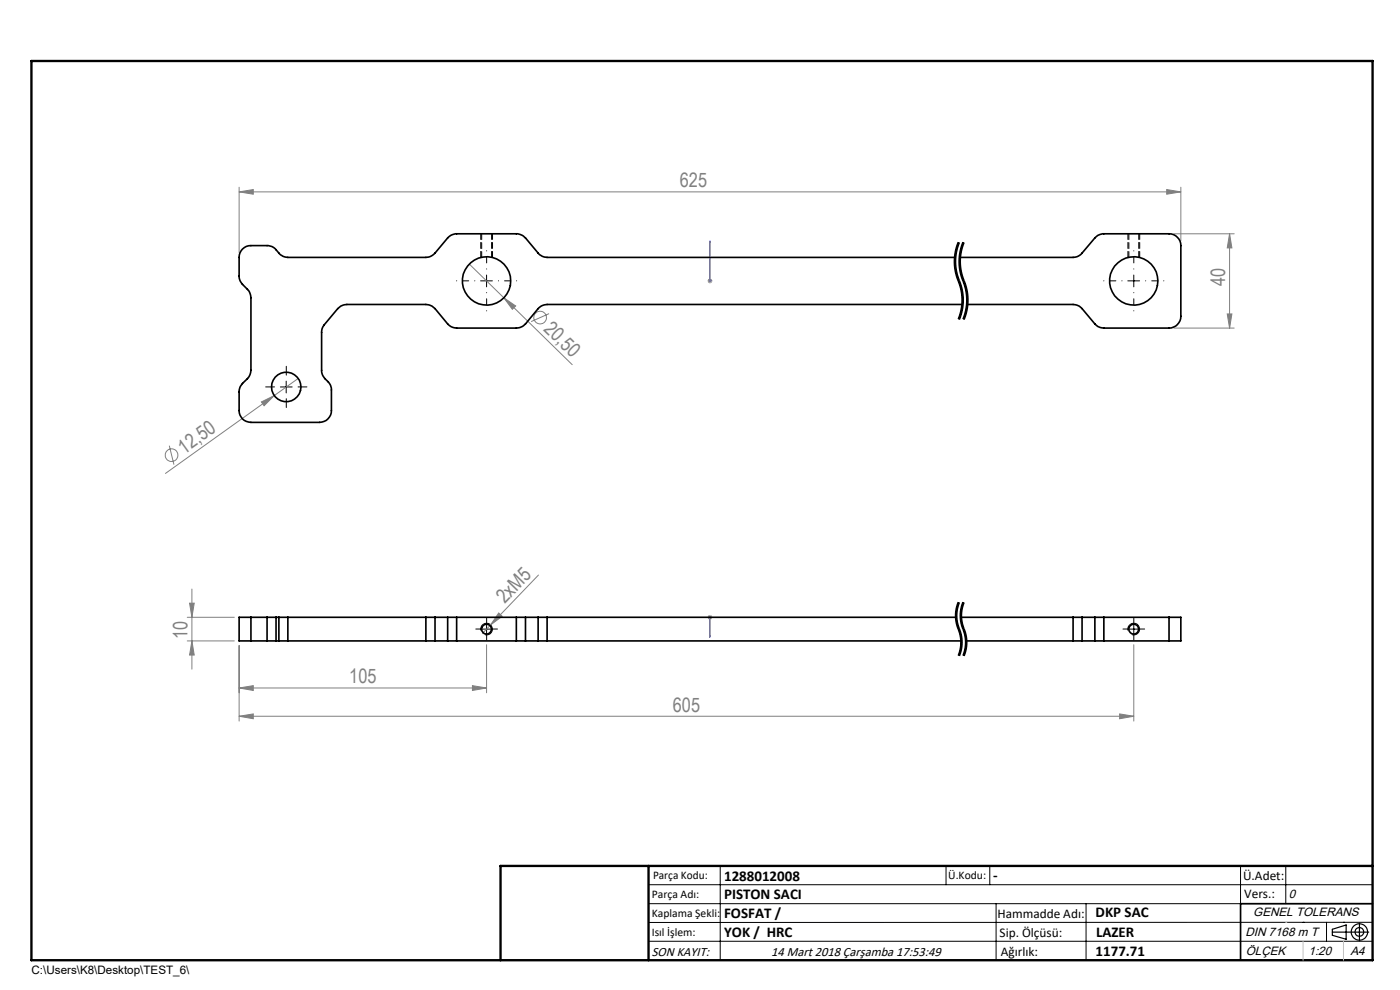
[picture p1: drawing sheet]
<svg xmlns="http://www.w3.org/2000/svg" width="297mm" height="210mm" viewBox="0 0 297 210" stroke-linecap="round" stroke-linejoin="round" font-family="sans-serif">
<g fill="none" stroke="#808080" stroke-width=".21">
<path d="M50.7 39.7v13.9M250.5 39.7v11.4M50.7 40.7l3-.5v1zM50.7 40.7h199.8M99.6 56l7.3 7.2M150.1 59.6h1M150.2 59.2l.8 .7M150.6 59.1v1M151 59.2l-.8 .7M247.5 40.2l3 .5-3 .5zM249 49.6h12.8M260.8 49.6l.5 3h-.9z"/>
<path d="M260.8 49.6v20M106.9 63.2l2.5 1.7-.7 .7zM106.9 63.2l14.5 14.2M116.5 66.5l-3.8 1.7M249 69.6h12.8M260.4 66.6h.9l-.5 3zM35.9 94.5l1 4.1M55.5 85.3l2.7-1.4-2.2 2.2zM63.3 80.3l-28.2 20.1M39.7 130.9h10M39.7 136h10M40.2 127.9h1l-.5 3z"/>
<path d="M40.7 124.9v17M40.7 136l.5 3h-1zM50.7 136.9v16.1M103.2 136.8v10.2M105.8 130l.7 .7-2.4 1.9zM114.2 122l-11.9 12.4M150.1 130.9h1M150.2 130.6l.8 .7M150.6 130.4v1M151 130.6l-.8 .7M240.5 136.8v16.2M50.7 145.9l3-.5v1.1z"/>
<path d="M50.7 151.9l3-.5v1.1zM50.7 145.9h52.5M50.7 151.9h189.8M100.2 145.4l3 .5-3 .6zM237.5 151.4l3 .5-3 .6z"/>
<circle cx="114.6" cy="67.4" r="1.35"/>
<circle cx="36.4" cy="96.5" r="1.34"/>
</g>
<g fill="none" stroke="#000" stroke-width=".21">
<path d="M102 59.6h2.5M103.2 58.3v2.5M202.5 54.1l-.1 1.9 .3 1.8M202.7 57.8l1.1 3.6M202.8 55v1.4M202.8 56.4l.3 1.8M203.1 58.2l.4 1.1M203.2 51.3l-.7 2.8M203.4 51.4a11.2 11.2 0 0 0 .3 9 10.6 10.6 0 0 1-.3 7.3M203.4 51.9l-.4 1.3-.2 1.8M203.5 59.3l.1 .2zM203.5 54.1l-.1 1.9 .3 1.8"/>
<path d="M203.6 51.5l-.2 .4M203.6 59.5l.3 .9M203.7 57.8l1.1 3.6M203.8 55v1.4M203.8 56.4l.3 1.8M204.1 58.2l.9 2.6 .4 1.9M204.2 51.3l-.7 2.8M204.4 51.4a11.2 11.2 0 0 0 .3 9 10.6 10.6 0 0 1-.3 7.3M204.4 51.9l-.4 1.3-.2 1.8M204.6 51.5l-.2 .4M239.3 59.6h2.5M240.5 58.3v2.5"/>
<path d="M203.8 61.4l.2 .9M203.9 66.9l-.3 .9M203.9 60.4l.5 2.3M204 62.3a10.4 10.4 0 0 1-.8 5.4M204.4 62.7a10.8 10.8 0 0 1-.5 4.2M204.8 61.4l.2 .9M205 62.3a10.4 10.4 0 0 1-.8 5.4M205.4 62.7a10.8 10.8 0 0 1-.8 5.1M59.5 82.1h2.5M60.7 80.8v2.6M102 133.4h2.5M102 133.8a1.25 1.25 0 0 1 1.1-1.6 1.25 1.25 0 0 1 1.4 1.3 1.25 1.25 0 0 1-1.6 1.1"/>
<path d="M103.2 132.2v2.5M202.8 132l.8 2.6M203.1 129.6a7.2 7.2 0 0 0 .4 3.6M203.1 128.1a7.6 7.6 0 0 0-.3 3.9M203.1 129.3v.4M203.2 128.9l-.1 .4M203.2 127.7l-.1 .4M203.4 127.8a8.1 8.1 0 0 0 .3 6.6 7.4 7.4 0 0 1-.3 4.7M203.5 133.2l.1 .2zM203.6 127.8l-.4 1.1M203.6 133.4l.1 .3M203.6 134.6l.1 .4"/>
<path d="M203.7 134.9v.4M203.7 133.7a7.6 7.6 0 0 1 .3 3.9M203.7 135.3a7.2 7.2 0 0 1-.5 3.7M203.8 132l.6 1.9M204 137.7l-.4 1.5M204.1 129.6a7.4 7.4 0 0 0 .6 4.1M204.1 128.1a7.6 7.6 0 0 0-.3 3.9M204.1 129.3v.4M204.2 128.9l-.1 .4M204.2 127.7l-.1 .4M204.4 133.8l.2 .8M204.4 138.7l-.2 .3"/>
<path d="M204.4 127.8a8 8 0 0 0 .3 6.6 7.4 7.4 0 0 1-.3 4.7M204.6 127.8l-.4 1.1M204.6 134.6l.1 .4M204.7 134.9v.4M204.7 133.7l.1 .4a7.6 7.6 0 0 1 .2 3.5M204.7 135.3a7.2 7.2 0 0 1-.3 3.4M205 137.7l-.4 1.5M239.3 133.4h2.5M239.3 133.8a1.26 1.26 0 0 1 1.1-1.6 1.26 1.26 0 0 1 1.4 1.3 1.26 1.26 0 0 1-1.6 1.1M240.5 132.2v2.5M137.6 187.7h153.6M137.6 191.7h153.6"/>
<path d="M137.6 199.7h153.6M152.8 183.7v20M200.7 183.7v4M210 183.7v4M211.3 191.7v12M230.4 191.7v12M263.2 183.7v20M272.8 183.7v8M276.4 195.6h.1M281.4 195.6v4.1M285 195.6h.1M291.2 195.6l-153.6 .1"/>
</g>
<path d="M203.4 127.8a7.4 7.4 0 0 0 0 5.6M203.4 133.4a7.4 7.4 0 0 1 0 5.7M204.4 127.8a7.4 7.4 0 0 0 0 5.6M204.4 133.4a7.4 7.4 0 0 1 0 5.7" fill="none" stroke="#000" stroke-width=".21" stroke-dasharray="6.3 1.3 1.3 1.3" stroke-dashoffset="2.9" stroke-linecap="butt"/>
<path d="M203.4 51.4a10.6 10.6 0 0 0 0 8.2M203.4 59.6a10.6 10.6 0 0 1 0 8.1M204.4 51.4a10.6 10.6 0 0 0 0 8.2M204.4 59.6a10.6 10.6 0 0 1 0 8.1" fill="none" stroke="#000" stroke-width=".21" stroke-dasharray="6.3 1.3 1.3 1.3" stroke-dashoffset="4.1" stroke-linecap="butt"/>
<g fill="none" stroke="#000" stroke-width=".25">
<path d="M282.6 197.7h7.8M282.6 197.1l3-.9v3l-3-.8zM288.4 195.8v3.8M106.2 203.7h185"/>
<circle cx="288.4" cy="197.7" r="1.74"/>
<circle cx="288.4" cy="197.7" r=".93"/>
</g>
<path d="M150.6 59.5v.2zM150.6 51.1v.4v-.4M150.6 59.6h.1M150.6 51.1v8.5M150.6 135.2v-.4v.4M150.6 130.8v.2zM150.6 130.9h.1M150.6 130.9v4.3" fill="none" stroke="#00f" stroke-width=".21"/>
<path d="M60.7 79.6v-1.9M58.2 82.1h-1.8M60.7 84.6v1.8M63.2 82.1h1.9M102 133.4h-1.1M103.2 132.2v-1.1M103.2 134.7v1M104.5 133.4h1M239.3 133.4h-1.1M240.5 132.2v-1.1M240.5 134.7v1M241.8 133.4h1" fill="none" stroke="#000" stroke-width=".21" stroke-dasharray="15.2 1.3 1.3 1.3"/>
<path d="M102 49.6v5M102 54.6h.1M102.2 54.6h-.2M104.4 54.6h-.1M104.5 54.6v-5M104.5 54.6h-.1M239.3 49.6v5M239.3 54.6h.1M239.5 54.6h-.2M241.7 54.6h-.1M241.8 54.6v-5M241.8 54.6h-.1" fill="none" stroke="#000" stroke-width=".21" stroke-dasharray="1.3 .6"/>
<path d="M100.7 59.6h-3.8M103.2 57.1v-3.9M105.7 59.6h3.9M238 59.6h-3.8M240.5 57.1v-3.9M243 59.6h3.9M103.2 62.1v3.8M240.5 62.1v3.8" fill="none" stroke="#000" stroke-width=".21" stroke-dasharray="15.2 1.3 1.3 1.3" stroke-dashoffset="15.2"/>
<path d="M291.2 191.7h-28v12" fill="none" stroke="#000" stroke-width=".35"/>
<path d="M6.7 12.9h284.5v190.8h-284.5zM137.6 183.7v20M291.2 183.7h-185v20" fill="none" stroke="#000" stroke-width=".5"/>
<path d="M276.4 199.7v4M285 199.7v4" fill="none" stroke="#c0c0c0" stroke-width=".21"/>
<path d="M272.8 195.6h.1" fill="none" stroke="#c0c0c0" stroke-width=".25"/>
<g fill="#00f">
<path d="M150.6 59.5v.2zM150.6 51.1v.4z"/>
<path d="M150.6 134.8v.4zM150.6 130.8v.2z"/>
</g>
<g fill="#808080">
<path d="M55.5 85.3l2.7-1.4-2.2 2.2z"/>
<path d="M105.8 130l.7 .7-2.4 1.9z"/>
<path d="M106.9 63.2l2.5 1.7-.7 .7z"/>
<path d="M247.5 40.2l3 .5-3 .5zM50.7 40.7l3-.5v1z"/>
<path d="M50.7 145.9l3-.5v1.1zM100.2 145.4l3 .5-3 .6zM50.7 151.9l3-.5v1.1zM237.5 151.4l3 .5-3 .6z"/>
<path d="M40.7 136l.5 3h-1zM40.2 127.9h1l-.5 3z"/>
<path d="M260.8 49.6l.5 3h-.9zM260.4 66.6h.9l-.5 3z"/>
</g>
<g fill="none" stroke="#000" stroke-width=".35">
<path d="M202.6 54.6h-86.5a2.48 2.48 0 0 1-1.9-.9l-2.7-3.2a2.77 2.77 0 0 0-2-.9h-12.6a2.61 2.61 0 0 0-1.9 .9l-2.7 3.2a2.63 2.63 0 0 1-2 .9h-29.2a2.48 2.48 0 0 1-1.9-.9l-.6-.7a2.31 2.31 0 0 0-1.9-.9h-3.5a2.47 2.47 0 0 0-2.5 2.5v4a2.47 2.47 0 0 0 .7 1.7l1.1 1.1a2.72 2.72 0 0 1 .7 1.7v15.5a2.72 2.72 0 0 1-.7 1.7l-1.1 1a2.47 2.47 0 0 0-.7 1.8v4a2.47 2.47 0 0 0 2.5 2.5h14.6a2.53 2.53 0 0 0 2.5-2.5v-4.4a2.32 2.32 0 0 0-.7-1.7l-.7-.7a2.47 2.47 0 0 1-.7-1.7l.1-8.8 .5-.9 2.8-3.4a2.77 2.77 0 0 1 2-.9h16.7a2.77 2.77 0 0 1 2 .9l2.7 3.2a2.61 2.61 0 0 0 1.9 .9h12.6a2.77 2.77 0 0 0 2-.9l2.7-3.2a2.61 2.61 0 0 1 1.9-.9h88.1M203.6 54.6h24a2.48 2.48 0 0 0 2-.9l2.7-3.2a2.61 2.61 0 0 1 1.9-.9h13.8a2.53 2.53 0 0 1 2.5 2.5v15a2.53 2.53 0 0 1-2.5 2.5h-13.8a2.61 2.61 0 0 1-1.9-.9l-2.7-3.2a2.61 2.61 0 0 0-2-.9h-22.4M53.2 130.9h-2.5v5.1h2.5M53.2 130.9v5.1M53.2 136h3.5M53.2 130.9h3.5M56.7 136h1.9M56.7 130.9h1.9M56.7 130.9v5.1M58.6 136h.6M58.6 130.9h.6M58.6 130.9v5.1"/>
<path d="M59.2 136h1.9M59.2 130.9h1.9M59.2 130.9v5.1M61.1 136h29.2M61.1 130.9h29.2M61.1 130.9v5.1M90.3 136h2M90.3 130.9h2M90.3 130.9v5.1M92.3 136h2.7M92.3 130.9h2.7M92.3 130.9v5.1"/>
<path d="M95 136h1.9M95 130.9h1.9M95 130.9v5.1M96.9 136h12.6M96.9 130.9h12.6M96.9 130.9v5.1M109.5 136h2M109.5 130.9h2M109.5 130.9v5.1M111.5 136h2.7M111.5 130.9h2.7M111.5 130.9v5.1"/>
<path d="M114.2 136h1.9M114.2 130.9h1.9M114.2 130.9v5.1M116.1 136h87.8M116.1 130.9h86.7M116.1 130.9v5.1M203.8 130.9h23.8M204.9 136h22.7M227.6 136h2M227.6 130.9h2M227.6 130.9v5.1M229.6 136h2.7"/>
<path d="M229.6 130.9h2.7M229.6 130.9v5.1M232.3 136h1.9M232.3 130.9h1.9M232.3 130.9v5.1M234.2 136h13.8M234.2 130.9v5.1M234.2 130.9h13.8M248 130.9h2.5v5.1h-2.5M248 130.9v5.1"/>
<circle cx="103.2" cy="59.6" r="5.1"/>
<circle cx="240.5" cy="59.6" r="5.1"/>
<circle cx="60.7" cy="82.1" r="3.1"/>
<circle cx="103.2" cy="133.5" r="1.05"/>
<circle cx="240.5" cy="133.5" r="1.05"/>
</g>
<path d="M102.2 49.6v5M104.3 54.6v-5M239.5 49.6v5M241.6 54.6v-5" fill="none" stroke="#000" stroke-width=".21" stroke-dasharray="1.3 .6"/>
<g font-size="4.2" fill="#808080">
<text x="144.2" y="39.7">625</text>
<text x="259.9" y="60.7" transform="rotate(-90 259.9 60.7)">40</text>
<text x="115.2" y="69.9" transform="rotate(44 115.2 69.9)">20,50</text>
<text x="39.1" y="96.4" transform="rotate(-36 39.1 96.4)">12,50</text>
<text x="107.1" y="128.2" transform="rotate(-46 107.1 128.2)">2xM5</text>
<text x="39.8" y="135.6" transform="rotate(-90 39.8 135.6)">10</text>
<text x="74.1" y="145">105</text>
<text x="142.7" y="151">605</text>
</g>
<g font-size="3.2">
<text x="153.6" y="186.8">1288012008</text>
<text x="153.6" y="190.8">PISTON SACI</text>
<text x="210.7" y="186.6">-</text>
<text x="153.6" y="194.8">FOSFAT /</text>
<text x="232.4" y="194.5">DKP SAC</text>
<text x="153.6" y="198.8">YOK / HRC</text>
<text x="232.4" y="202.8">1177.71</text>
<text x="232.5" y="198.8">LAZER</text>
</g>
<g font-size="2.8">
<text x="263.7" y="186.7">Ü.Adet:</text>
<text x="263.9" y="190.5">Vers.:</text>
<text x="211.6" y="194.8">Hammadde Adı:</text>
<text x="138.3" y="202.8">SON KAYIT:</text>
<text x="163.6" y="202.8">14 Mart 2018 Çarşamba 17:53:49</text>
<text x="212.1" y="198.7">Sip. Ölçüsü:</text>
<text x="212.3" y="202.7">Ağırlık:</text>
</g>
<g font-size="2.6">
<text x="273.4" y="190.4">0</text>
<text x="265.9" y="194.4">GENEL TOLERANS</text>
<text x="264.2" y="198.5">DIN 7168 m T</text>
<text x="264.3" y="202.6">ÖLÇEK</text>
<text x="277.6" y="202.6">1:20</text>
<text x="286.5" y="202.6">A4</text>
</g>
<g font-size="2.5">
<text x="138.3" y="190.5">Parça Adı:</text>
<text x="138.5" y="186.5">Parça Kodu:</text>
<text x="201.2" y="186.5">Ü.Kodu:</text>
<text x="138.3" y="194.5">Kaplama Şekli:</text>
<text x="138.3" y="198.6">Isıl İşlem:</text>
<text x="6.7" y="206.7">C:\Users\K8\Desktop\TEST_6\</text>
</g>
</svg>
